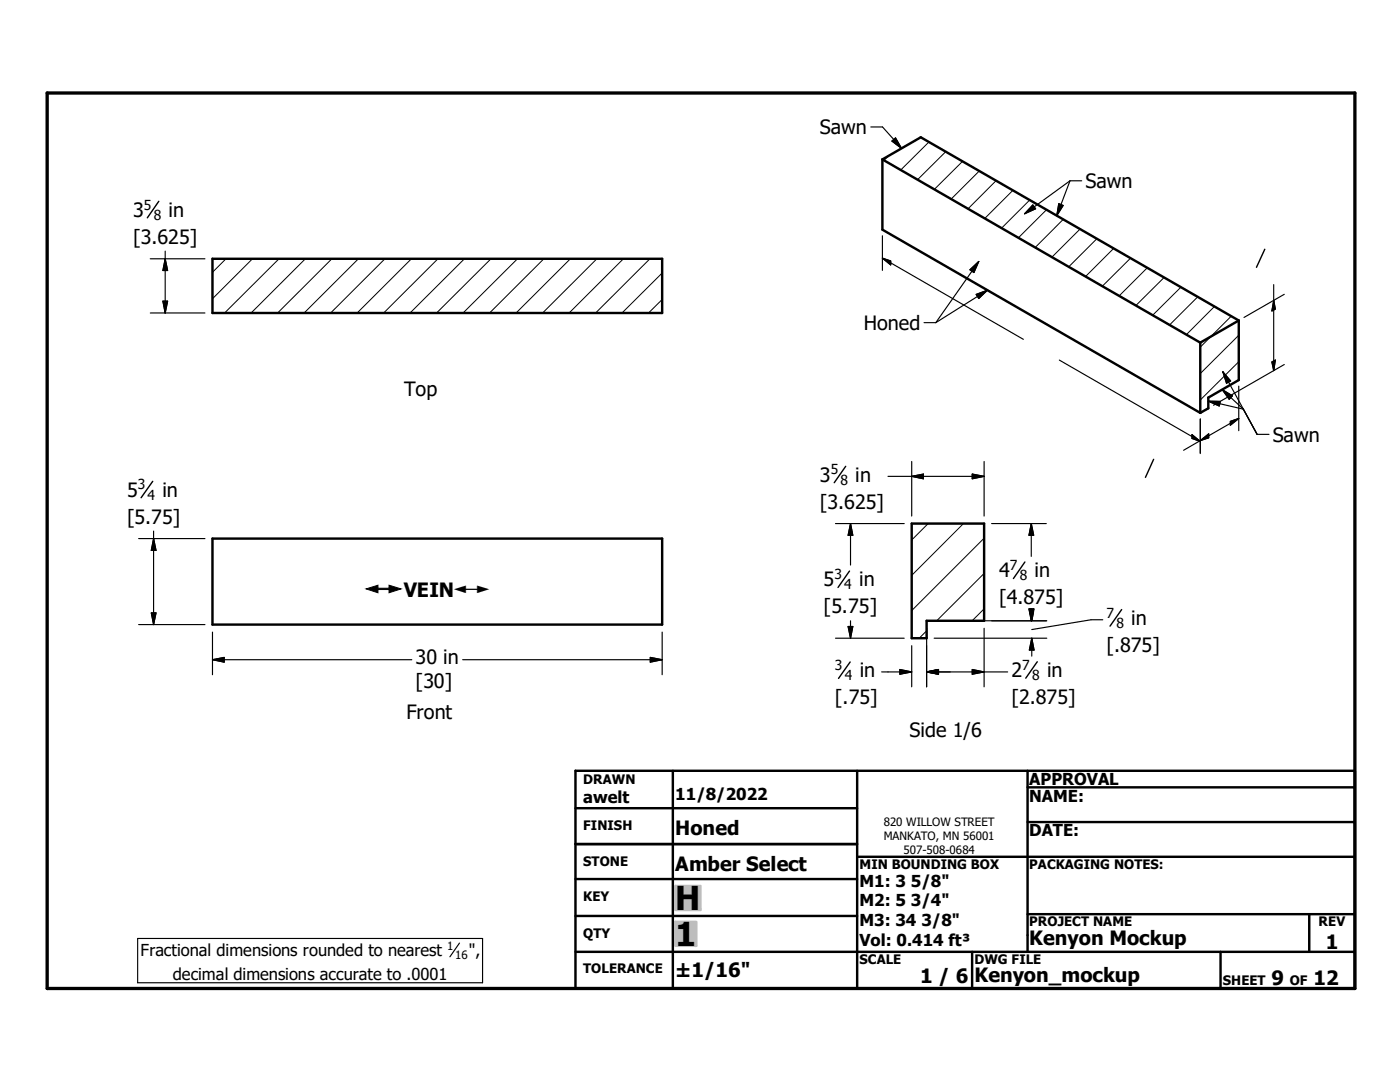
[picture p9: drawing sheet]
<svg xmlns="http://www.w3.org/2000/svg" width="279mm" height="216mm" viewBox="0 0 279 216" stroke-linecap="round" stroke-linejoin="round" font-family="sans-serif">
<g fill="none" stroke="#000" stroke-width=".48">
<path d="M176.1 31.8l7.7-4.4 63.4 36.6M176.1 31.8l63.4 36.6M176.1 31.8v14l63.4 36.6M42.4 51.6h89.7v10.9h-89.7zM239.5 68.4v14M247.2 64v11.8l-6.1 3.5v2.2l-1.6 .9M247.2 64l-7.7 4.4M42.4 107.5h89.7v17.1h-89.7zM182 104.5h14.4v19.4h-11.5v3.4h-2.9zM114.8 153.8h155.6v43.4h-155.6zM134.3 153.8v43.4M171.1 153.8v43.4"/>
<path d="M205.1 157.1h65.3M205.1 153.8v36.1M114.8 175.4h56.3M114.8 161.3h56.3M114.8 168.4h56.3M171.1 171h99.3M205.1 164h65.3M114.8 182.8h56.3M114.8 189.9h155.6M194 189.9v7.3M205.1 182.4h65.3M243.6 189.9v7.3"/>
<path d="M261.3 182.4v7.5"/>
</g>
<g fill="none" stroke="#000" stroke-width=".2">
<path d="M177.3 31.1l-.9 .9M185.4 28.3l-5.6 5.6M188.7 30.3l-5.6 5.5M192.1 32.2l-5.6 5.6M195.4 34.1l-5.6 5.6M198.8 36.1l-5.6 5.6M202.1 38l-5.6 5.6M205.5 39.9l-5.6 5.6M45.1 51.6l-2.7 2.7M50.4 51.6l-8 8M55.7 51.6l-10.9 10.9M60.9 51.6l-10.8 10.9"/>
<path d="M66.2 51.6l-10.8 10.9M71.5 51.6l-10.8 10.9M76.8 51.6l-10.8 10.9M82.1 51.6l-10.8 10.9M87.4 51.6l-10.8 10.9M92.7 51.6l-10.9 10.9M98 51.6l-10.9 10.9M103.3 51.6l-10.9 10.9M108.5 51.6l-10.8 10.9M113.8 51.6l-10.8 10.9M119.1 51.6l-10.8 10.9M124.4 51.6l-10.8 10.9"/>
<path d="M129.7 51.6l-10.8 10.9M132.1 59.8l-2.7 2.7M132.1 54.5l-8 8M208.9 41.8l-5.7 5.7M212.2 43.8l-5.6 5.6M215.6 45.7l-5.7 5.6M218.9 47.6l-5.6 5.6M222.3 49.6l-5.7 5.6M225.6 51.5l-5.6 5.6M229 53.4l-5.6 5.6M232.3 55.4l-5.6 5.6M235.7 57.3l-5.6 5.6"/>
<path d="M239 59.2l-5.6 5.6M242.4 61.2l-5.6 5.6M245.7 63.1l-6.2 6.2M247.2 72.2l-7.7 7.6M247.2 66.9l-7.7 7.6M185.2 104.5l-3.2 3.2M192.3 104.5l-10.3 10.3M196.4 114.4l-9.5 9.5M196.4 107.4l-14.4 14.4M184.9 125.9l-1.4 1.4M196.4 121.5l-2.4 2.4"/>
</g>
<path d="M9.4 18.6h261v178.6h-261z" fill="none" stroke="#000" stroke-width=".66"/>
<g fill="#c0c0c0" stroke="#c0c0c0" stroke-width=".48">
<path d="M134.8 183.9h4.2v4.8z"/>
<path d="M134.8 183.9l4.2 4.8h-4.2z"/>
<path d="M134.8 176.8h5v4.8z"/>
<path d="M134.8 176.8l5 4.8h-5z"/>
</g>
<g fill="none" stroke="#000" stroke-width=".23">
<path d="M173.8 25.3h2.3l3.8 4.3M178 28.2l.7-.7 1.2 2.1zM213.5 36.1l-9 6.6M213.5 36.1l-2.6 6.9M213.5 36.1h2.4M30 51.6h10.9M33 50.1v12.4M33 51.6l.4 2.4h-.9zM176.1 51.5l28.1 16.2M176.1 51.5l1.7 .6v.8zM176.1 47v7M193.6 53.8l1.7-1.6-.9 2.2z"/>
<path d="M194.8 58.7l2.3-.8-1.8 1.7zM195.3 52.2l-8.5 12.2M197.1 57.9l-10.3 6.5M206.1 40.9l.6 .8-2.2 1zM211.3 40.6l.9 .4-1.3 2zM254.2 56.8v17.2M254.2 59.9l.3 1.8-.7 .4zM256.3 58.7l-8 4.6M30 62.5h10.9M32.5 60.1h.9l-.4 2.4zM184.4 64.4h2.4M211.4 71.8l28.1 16.3"/>
<path d="M243.9 77.7l4.2 3.9-7-1.6M243.9 77.7l2.1 1.3-.7 .7zM244 74.2l6.9 12.5h2.4M244 74.2l1.6 1.8-.8 .5zM247.2 77.1v8.8M253.8 72.2l.7-.4-.3 2.2zM256.3 72.7l-14.1 8.2M177.2 95.1h19.2M182 92.1v10.9M182 95.1l2.3-.5v.9zM194 94.6l2.4 .5-2.4 .4zM196.4 92.1v10.9"/>
<path d="M237.9 86.7l1.6 1.4-1.6-.6zM239.5 83.6v6.9M239.5 87.9l1.7-1.3v.8zM239.5 87.9l-3.3 1.9M241.1 80l2.4 .1-.2 .9zM245.5 84.1l1.7-.6-1.7 1.3zM247.2 83.5l-7.7 4.4M27.7 107.5h13.2M30.7 106v18.6M30.7 107.5l.4 2.3h-.9zM166.7 104.5h13.8M169.7 104.5l.5 2.3h-.9z"/>
<path d="M169.7 104.5v8.2M197.9 104.5h10.9M205.8 104.5v6.5M205.8 104.5l.5 2.3h-.9zM27.7 124.6h13.2M30.2 122.3h.9l-.4 2.3zM42.4 131.6h39.8M42.4 131.6l2.3-.4v.9zM42.4 126.1v8.5M92.3 131.6h39.8M129.8 131.2l2.3 .4-2.3 .5zM132.1 126.1v8.5"/>
<path d="M166.7 127.3h13.8M169.3 125h.9l-.5 2.3zM169.7 123.9v3.4M175.9 134.1h6.1M179.6 133.6l2.4 .5-2.4 .4zM182 128.8v8.2M184.9 134.1h16.2M184.9 134.1l2.4-.5v.9zM184.9 125.4v11.6M186.4 127.3h22.5M186.4 123.9h22.5M194 133.6l2.4 .5-2.4 .4z"/>
<path d="M196.4 125.4v11.6M205.4 121.5h.9l-.5 2.4zM205.6 122.1l.3 1.8M205.8 121.5v2.4M205.9 122.1v1.8M205.9 127.3v3.6M205.9 127.3l.5 2.4h-1zM206.3 122.1l-.4 1.8M220.1 123.7h-2.4l-11.8 1.9M27.5 187.3h68.8v8.8h-68.8zM91.7 188.2l-1.9 2.7"/>
</g>
<path d="M31.7 40.2l-2.3 3.3M252.4 49.7l-1.6 3.6M30.5 96l-2.3 3.3M168.8 93l-2.3 3.3M230.2 91.7l-1.6 3.6M169.5 113.9l-2.3 3.3M204.5 112.1l-2.2 3.3M169.7 132.1l-2.4 3.3M207 132l-2.3 3.3M223.8 121.6l-2.3 3.3" fill="none" stroke="#000" stroke-width=".28"/>
<g fill="#000" stroke="#000" stroke-width=".23">
<path d="M178 28.2l.7-.7 1.2 2.1zM33 51.6l.4 2.4h-.9zM176.1 51.5l1.7 .6v.8zM193.6 53.8l1.7-1.6-.9 2.2zM194.8 58.7l2.3-.8-1.8 1.7zM206.1 40.9l.6 .8-2.2 1zM211.3 40.6l.9 .4-1.3 2zM32.5 60.1h.9l-.4 2.4zM244 74.2l1.6 1.8-.8 .5zM243.9 77.7l2.1 1.3-.7 .7zM253.8 72.2l.7-.4-.3 2.2zM254.2 59.9l.3 1.8-.7 .4z"/>
<path d="M182 95.1l2.3-.5v.9zM194 94.6l2.4 .5-2.4 .4zM237.9 86.7l1.6 1.4-1.6-.6zM239.5 87.9l1.7-1.3v.8zM241.1 80l2.4 .1-.2 .9zM245.5 84.1l1.7-.6-1.7 1.3zM30.7 107.5l.4 2.3h-.9zM169.7 104.5l.5 2.3h-.9zM205.8 104.5l.5 2.3h-.9zM30.2 122.3h.9l-.4 2.3zM42.4 131.6l2.3-.4v.9zM129.8 131.2l2.3 .4-2.3 .5z"/>
<path d="M169.3 125h.9l-.5 2.3zM179.6 133.6l2.4 .5-2.4 .4zM184.9 134.1l2.4-.5v.9zM194 133.6l2.4 .5-2.4 .4zM205.4 121.5h.9l-.5 2.4zM205.4 121.5h1l-.5 2.4zM205.9 127.3l.5 2.4h-1z"/>
</g>
<g fill="#fff" stroke="#fff" stroke-width=".23">
<path d="M73.1 116.2h25v2.9z"/>
<path d="M73.1 116.2l25 2.9h-25z"/>
</g>
<g font-size="6.6">
<text x="134.7" y="181.6">H</text>
<text x="134.7" y="188.7">1</text>
</g>
<g font-size="3.9">
<text x="163.6" y="26.8">Sawn</text>
<text x="216.6" y="37.5">Sawn</text>
<text x="26.5" y="43.3">3</text>
<text x="33.7" y="43.3">in</text>
<text x="26.5" y="48.6">[3.625]</text>
<text x="172.4" y="65.9">Honed</text>
<text x="80.6" y="79">Top</text>
<text x="254" y="88.1">Sawn</text>
<text x="25.4" y="99.1">5</text>
<text x="32.4" y="99.1">in</text>
<text x="163.6" y="96.1">3</text>
<text x="163.6" y="101.5">[3.625]</text>
<text x="170.7" y="96.1">in</text>
<text x="25.4" y="104.5">[5.75]</text>
<text x="80.6" y="119">VEIN</text>
<text x="164.4" y="117">5</text>
<text x="171.4" y="117">in</text>
<text x="199.4" y="115.2">4</text>
<text x="206.5" y="115.2">in</text>
<text x="164.4" y="122.3">[5.75]</text>
<text x="199.4" y="120.6">[4.875]</text>
<text x="225.8" y="124.7">in</text>
<text x="220.9" y="130">[.875]</text>
<text x="82.9" y="132.5">30 in</text>
<text x="82.9" y="137.2">[30]</text>
<text x="171.6" y="135.2">in</text>
<text x="201.8" y="135.1">2</text>
<text x="209" y="135.1">in</text>
<text x="81.1" y="143.5">Front</text>
<text x="166.6" y="140.5">[.75]</text>
<text x="201.8" y="140.5">[2.875]</text>
<text x="181.5" y="147">Side 1/6</text>
<text x="134.7" y="166.6">Honed</text>
<text x="134.7" y="173.8">Amber Select</text>
<text x="205.4" y="188.6">Kenyon Mockup</text>
<text x="264.6" y="189.3">1</text>
<text x="134.7" y="194.9">±1/16&quot;</text>
<text x="183.6" y="196.1">1 / 6</text>
<text x="194.5" y="196">Kenyon_mockup</text>
<text x="253.8" y="196.6">9</text>
<text x="262.1" y="196.6">12</text>
</g>
<g font-size="3.3">
<text x="116.4" y="160.2">awelt</text>
<text x="134.7" y="159.7">11/8/2022</text>
<text x="205.4" y="156.7">APPROVAL</text>
<text x="205.4" y="159.9">NAME:</text>
<text x="205.4" y="166.9">DATE:</text>
<text x="171.5" y="176.9">M1: 3 5/8&quot;</text>
<text x="171.5" y="180.8">M2: 5 3/4&quot;</text>
<text x="171.5" y="184.8">M3: 34 3/8&quot;</text>
<text x="28.1" y="190.8">Fractional dimensions rounded to nearest</text>
<text x="93.6" y="190.8">&quot;,</text>
<text x="171.5" y="188.7">Vol: 0.414 ft³</text>
<text x="34.5" y="195.5">decimal dimensions accurate to .0001</text>
</g>
<g font-size="3.1">
<text x="73.1" y="119">#</text>
<text x="90.6" y="119">#</text>
</g>
<g font-size="2.8">
<text x="28.7" y="41.8">5</text>
<text x="30.7" y="43.9">8</text>
<text x="165.8" y="94.7">5</text>
<text x="27.5" y="97.7">3</text>
<text x="29.5" y="99.7">4</text>
<text x="167.7" y="96.8">8</text>
<text x="201.5" y="113.7">7</text>
<text x="166.5" y="115.5">3</text>
<text x="168.5" y="117.6">4</text>
<text x="203.5" y="115.8">8</text>
<text x="220.9" y="123.3">7</text>
<text x="222.8" y="125.3">8</text>
<text x="166.6" y="133.7">3</text>
<text x="168.6" y="135.7">4</text>
<text x="204" y="133.7">7</text>
<text x="206" y="135.7">8</text>
</g>
<g font-size="2.6">
<text x="116.4" y="156.4">DRAWN</text>
<text x="116.4" y="165.6">FINISH</text>
<text x="116.4" y="172.8">STONE</text>
<text x="171.5" y="173.4">MIN BOUNDING BOX</text>
<text x="205.4" y="173.4">PACKAGING NOTES:</text>
<text x="116.4" y="179.9">KEY</text>
<text x="205.4" y="184.8">PROJECT NAME</text>
<text x="263.1" y="184.8">REV</text>
<text x="116.4" y="187.1">QTY</text>
<text x="116.4" y="194.2">TOLERANCE</text>
<text x="171.5" y="192.4">SCALE</text>
<text x="194.5" y="192.4">DWG FILE</text>
<text x="244.1" y="196.6">SHEET</text>
<text x="257.4" y="196.6">OF</text>
</g>
<g font-size="2.3">
<text x="176.4" y="164.8">820 WILLOW STREET</text>
<text x="176.4" y="167.6">MANKATO, MN 56001</text>
<text x="180.3" y="170.3">507-508-0684</text>
<text x="89.2" y="189.6">1</text>
<text x="90.8" y="191.3">16</text>
</g>
</svg>
